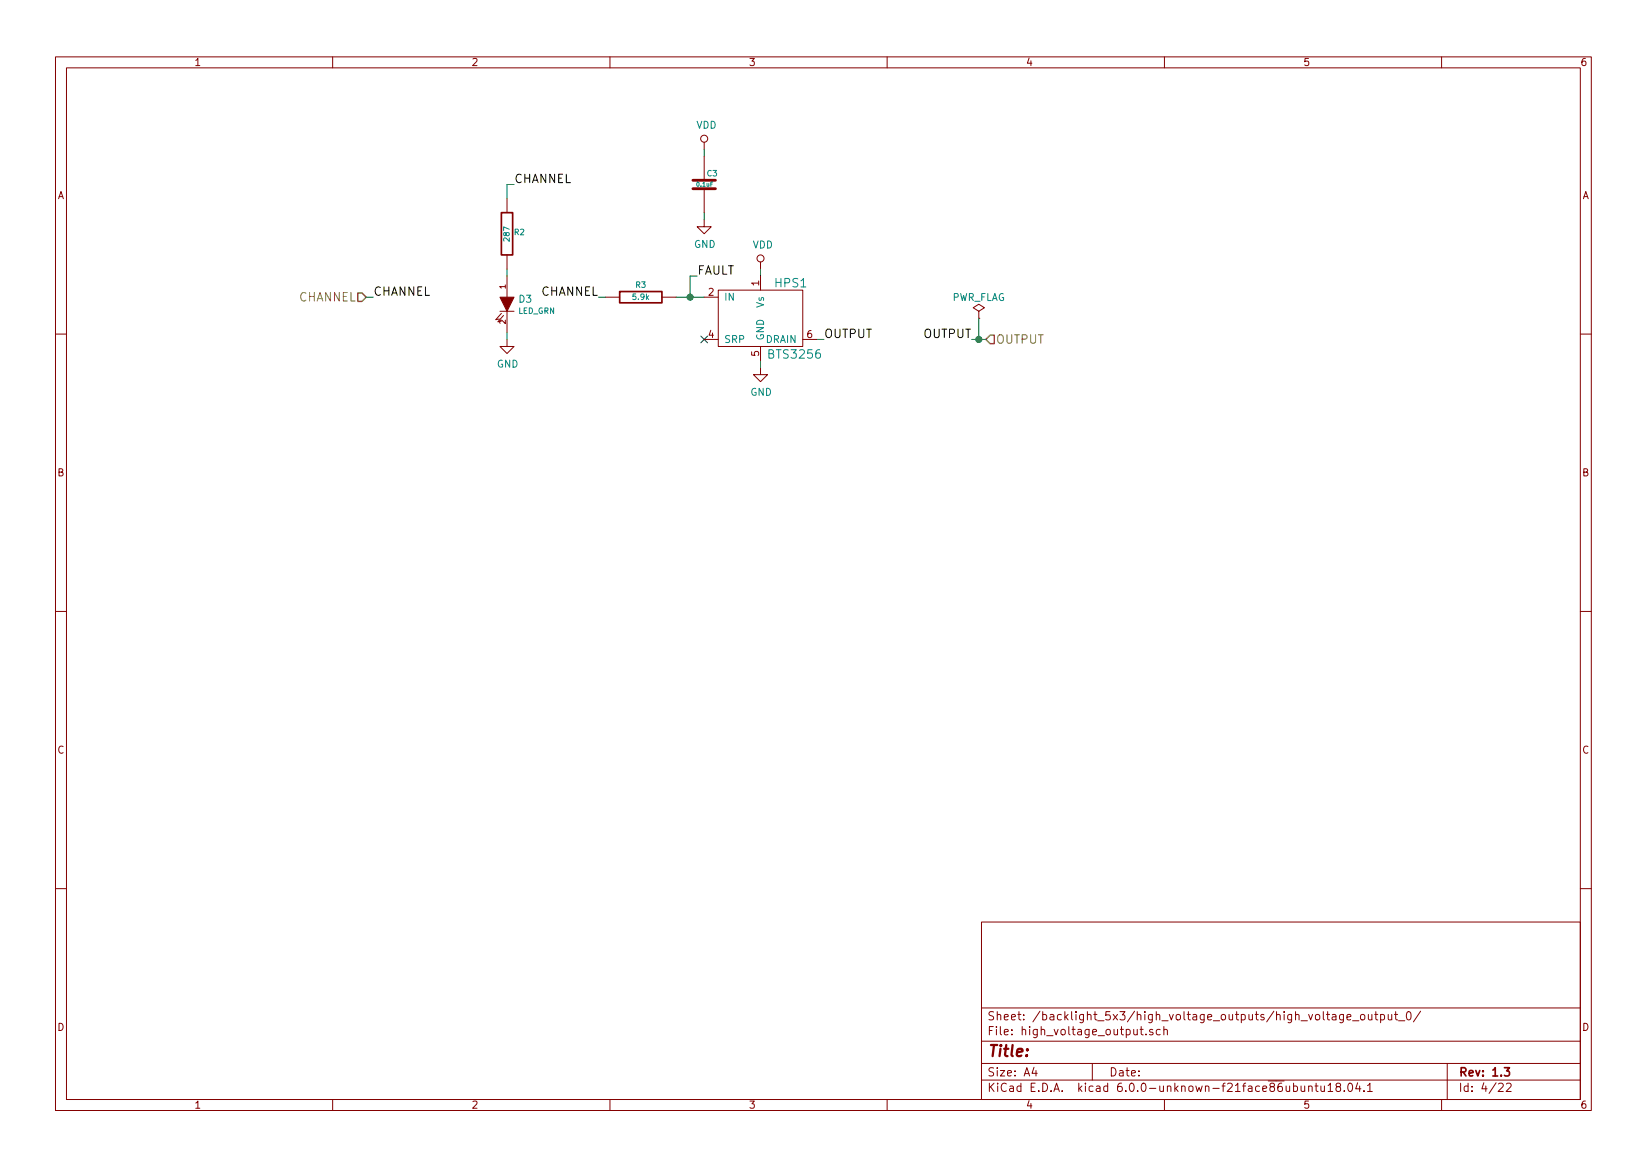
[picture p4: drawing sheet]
<svg xmlns="http://www.w3.org/2000/svg" width="297mm" height="210mm" viewBox="0 0 297 210" stroke-linecap="round" stroke-linejoin="round" font-family="sans-serif">
<g fill="none" stroke="#840000" stroke-width=".18">
<path d="M10 10.3h277v189.9h-277zM12 12.2h273v186.1h-273zM60 10.3v1.9M110 10.3v1.9M160 10.3v1.9M210 10.3v1.9M260 10.3v1.9M91.4 35.8v2.5M127 39.6v1.3h1.3l-1.3 1.3-1.3-1.3h1.3M127 25.6v1.3M127 28.2v4.3M127 34v4.3"/>
<path d="M90.2 56.1h2.5M90.4 56.5l-1 1.2 .6-.2M90.8 56.9l-1 1.1 .6-.1M91.4 46v2.5M91.4 49.8v3.8M91.4 56.1v3.8M109.2 53.6h2.6M119.4 53.6h2.5M127 53.6h2.5M129.5 52.3h15.3v10.2h-15.3zM137.2 47.2v1.3M137.2 49.8v2.5"/>
<path d="M176.5 56.1l1-.6-1-.6-1 .6 1 .6v1.3M176.5 57.4h.1M10 60.2h2M91.4 61.2v1.3h1.3l-1.3 1.2-1.2-1.2h1.2M127 61.2h2.5M137.2 66.3v1.3h1.2l-1.2 1.2-1.3-1.2h1.3M137.2 62.5v2.5M144.8 61.2h2.5M285 60.2h2M10 110.3h2M285 110.3h2M10 160.2h2"/>
<path d="M177 166.3h108v32h-108zM285 160.2h2M60 198.3v1.9M110 198.3v1.9M160 198.3v1.9M177 194.8h108M177 191.8h108M177 187.8h108M177 181.8h108M186.5 192.5l-.4 1h1M186.8 193v1M197 191.8v3"/>
<path d="M205.6 185.6h.6M205.8 185.1v1.3l.4 .2M206.7 186.5v.1M207.9 185.7a.37 .37 0 0 0-.6 .1l.1 .2 .5 .2 .1 .1-.3 .3-.4-.1M209.2 185.7l-.4-.1-.3 .3 .1 .6 .2 .1 .4-.1M209.9 185.7h.1a.37 .37 0 0 1 .5 .1v.8M209.9 185.1v1.5M210 198.3v1.9M234.6 195.8v.8a.39 .39 0 0 0 .7 .1M235.3 195.8v1M236 196l.2-.2 .4 .1 .1 .9M236 195.8v1"/>
<path d="M237.2 195.8h.5M237.4 195.3v1.3l.3 .2M238.2 195.8l.1 .9 .4 .1 .2-.1M238.9 195.8v1M239.5 195.8l.4-.5v1.5M239.5 196.8h.9M241.2 196l-.3-.3 .3-.4 .5 .2v.4a.52 .52 0 0 0-.7 .2 .52 .52 0 0 0 .1 .6l.4 .1 .2-.1 .1-.4-.3-.3M242.3 182.9v1.2l-.3 .3-.3-.1M242.3 183l-.4-.1-.3 .3 .1 .6 .2 .1 .4-.1M242.4 196.7v.1M242.9 183.4l.7-.1v-.3l-.4-.1-.3 .2 .1 .7h.6M243.3 195.4l.1-.1a.8 .8 0 0 1 .6 .8 .8 .8 0 0 1-.6 .7 1 1 0 0 1-.1-1.4z"/>
<path d="M243.9 184.1h1.2M244.9 195.2l-.4 1.1h.9M245.2 195.8v1M245.4 183.1l.2-.2 .5 .2v.7l-.2 .1-.5-.1zM246 196.7v.1M246.6 195.8l.5-.5v1.5M246.6 196.8h.9M246.8 182.9l.1 .9 .3 .1 .2-.1M247.4 182.9v1M247.9 182.9h.6M248.1 182.4v1.3l.4 .2M249 183l.4-.1 .3 .3-.1 .6h-.6"/>
<path d="M249 182.9v1.5M250.4 182.9v.9l.4 .1 .2-.1M251 182.9v1M251.5 182.9h.6M251.7 182.4v1.3l.4 .2M252.2 184.1h1.2M253.8 182.6l.3-.2a.94 .94 0 0 1 0 1.5 .82 .82 0 0 1-.3-1.3zM256.2 182.3l-1.3 2M260 198.3v1.9M261 191.8v6.5M270.3 195.5l.5-.2 .3 .5-.9 1h.9M271.7 195.5l.6-.2 .2 .5-.9 1h.9"/>
<circle cx="127" cy="25" r=".63"/>
<circle cx="137.2" cy="46.6" r=".63"/>
</g>
<path d="M90.4 38.3h2.1v7.7h-2.1zM111.8 52.6h7.6v2h-7.6zM271.3 192.5h.9l-.5 .6 .5 .1v.7l-.2 .1-.7-.1" fill="none" stroke="#840000" stroke-width=".3"/>
<path d="M64.5 52.8h.8l.7 .8-.7 .8h-.8zM178.6 60.4h.7v1.6h-.7l-.8-.8z" fill="none" stroke="#848400" stroke-width=".25"/>
<g fill="none" stroke="#008400" stroke-width=".18">
<path d="M92.7 33.3h-1.3v2.5M127 26.9v1.3M127 38.3v1.3M66 53.6h1.3M91.4 48.5v1.3M91.4 59.9v1.3M107.9 53.6h1.3M121.9 53.6h5.1M125.7 49.8h-1.2v3.8M137.2 48.5v1.3M176.5 57.4v3.8M137.2 65v1.3"/>
<path d="M147.3 61.2h1.3M175.3 61.2h2.5"/>
</g>
<g fill="#008400" stroke="#008400" stroke-width=".25">
<circle cx="124.5" cy="53.6" r=".51"/>
<circle cx="176.5" cy="61.2" r=".51"/>
</g>
<path d="M126.4 60.6l1.2 1.2M127.6 60.6l-1.2 1.2" fill="none" stroke="#000084" stroke-width=".18"/>
<path d="M90.2 53.6h2.5l-1.3 2.5z" fill="#840000" stroke="#840000" stroke-width=".18"/>
<path d="M125 34h4M125 32.5h4" fill="none" stroke="#840000" stroke-width=".51"/>
<text font-size="2.8" fill="#840000" x="178" y="190.5">Title:</text>
<g font-size="2.1">
<text x="92.7" y="33">CHANNEL</text>
<text x="67.3" y="53.3">CHANNEL</text>
<text x="97.6" y="53.3">CHANNEL</text>
<text x="125.7" y="49.5">FAULT</text>
<text x="148.6" y="61">OUTPUT</text>
<text x="166.5" y="61">OUTPUT</text>
</g>
<g font-size="2.1" fill="#008484">
<text x="139.9" y="51.8">HPS1</text>
<text x="138.8" y="64.7">BTS3256</text>
</g>
<g font-size="2.1" fill="#848400">
<text x="53.9" y="54.4">CHANNEL</text>
<text x="179.6" y="62">OUTPUT</text>
</g>
<g font-size="2.1" fill="#840000">
<text x="178" y="184">Sheet: /backlight_5x3/high_voltage_outputs/high_voltage_output_0/</text>
<text x="178" y="186.7">File: high_voltage_output.sch</text>
<text x="178" y="196.9">KiCad E.D.A. kicad 6.0.0-unknown-f21face86ubuntu18.04.1</text>
<text x="178" y="194.1">Size: A4</text>
<text x="200" y="194.1">Date:</text>
<text x="263" y="194.1">Rev: 1.3</text>
<text x="263" y="196.9">Id: 4/22</text>
</g>
<g font-size="1.8" fill="#840000">
<text x="35" y="11.9">1</text>
<text x="85" y="11.9">2</text>
<text x="135" y="11.9">3</text>
<text x="185" y="11.9">4</text>
<text x="235" y="11.9">5</text>
<text x="285" y="11.9">6</text>
<text x="10.4" y="35.9">A</text>
<text x="285.4" y="35.9">A</text>
<text x="127.8" y="53.3">2</text>
<text x="136.9" y="51.5" transform="rotate(-90 136.9 51.5)">1</text>
<text x="127.8" y="61">4</text>
<text x="136.9" y="64.2" transform="rotate(-90 136.9 64.2)">5</text>
<text x="145.6" y="61">6</text>
<text x="10.4" y="85.9">B</text>
<text x="285.4" y="85.9">B</text>
<text x="10.4" y="135.9">C</text>
<text x="285.4" y="135.9">C</text>
<text x="10.4" y="185.9">D</text>
<text x="285.4" y="185.9">D</text>
<text x="35" y="199.9">1</text>
<text x="85" y="199.9">2</text>
<text x="135" y="199.9">3</text>
<text x="185" y="199.9">4</text>
<text x="235" y="199.9">5</text>
<text x="285" y="199.9">6</text>
</g>
<g font-size="1.8" fill="#008484">
<text x="125.6" y="23.2">VDD</text>
<text x="125.2" y="44.7">GND</text>
<text x="135.7" y="44.8">VDD</text>
<text x="93.6" y="54.6">D3</text>
<text x="130.6" y="54.2">IN</text>
<text x="137.8" y="55.5" transform="rotate(-90 137.8 55.5)">Vs</text>
<text x="171.6" y="54.3">PWR_FLAG</text>
<text x="130.6" y="61.8">SRP</text>
<text x="137.8" y="61.5" transform="rotate(-90 137.8 61.5)">GND</text>
<text x="138.2" y="61.8">DRAIN</text>
<text x="89.6" y="66.3">GND</text>
<text x="135.3" y="71.4">GND</text>
</g>
<g font-size="1.4" fill="#008484">
<text x="127.6" y="31.8">C3</text>
<text x="91.9" y="43.4" transform="rotate(-90 91.9 43.4)">287</text>
<text x="92.8" y="42.4">R2</text>
<text x="114.7" y="51.9">R3</text>
<text x="93.4" y="56.6">LED_GRN</text>
<text x="114.2" y="54.1">5.9k</text>
</g>
<g font-size="1.4" fill="#840000">
<text x="91.2" y="52.1" transform="rotate(-90 91.2 52.1)">1</text>
<text x="91.2" y="58.4" transform="rotate(-90 91.2 58.4)">2</text>
</g>
<text font-size="1.1" fill="#008484" x="125.7" y="33.6">0.1uF</text>
</svg>
